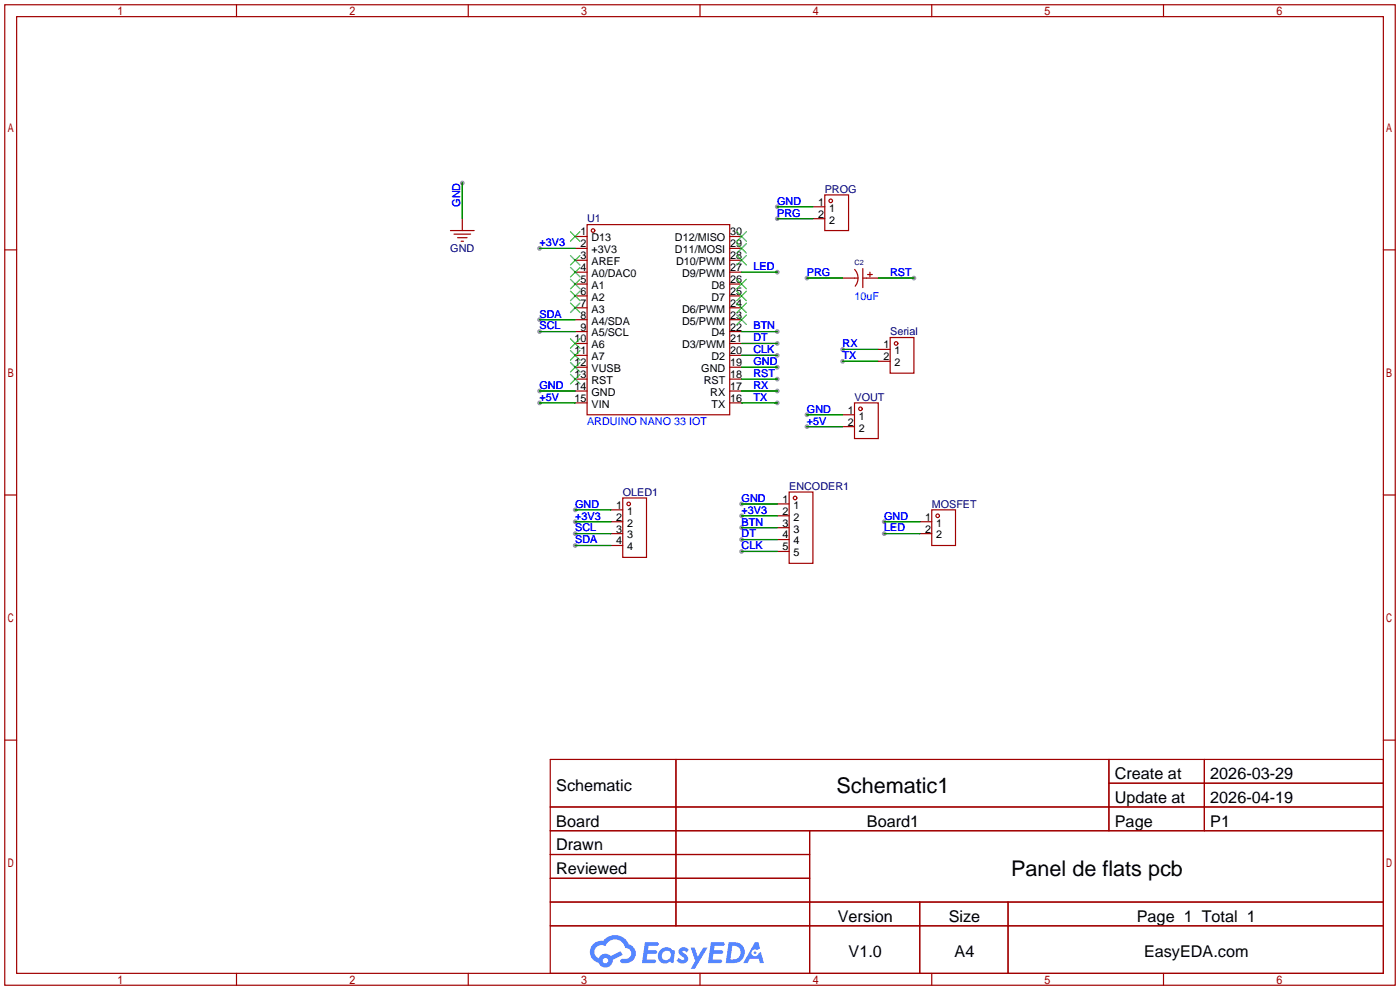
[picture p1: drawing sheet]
<svg xmlns="http://www.w3.org/2000/svg" width="299mm" height="212mm" viewBox="0 0 299 212" stroke-linecap="round" stroke-linejoin="round" font-family="sans-serif">
<g fill="#999">
<circle cx="166.1" cy="81" r=".51"/>
<circle cx="115.3" cy="53.1" r=".51"/>
<circle cx="122.9" cy="111.5" r=".51"/>
<circle cx="158.5" cy="110.2" r=".51"/>
<circle cx="115.3" cy="86.1" r=".51"/>
<circle cx="115.3" cy="83.6" r=".51"/>
<circle cx="122.9" cy="109" r=".51"/>
<circle cx="158.5" cy="107.7" r=".51"/>
<circle cx="189" cy="111.5" r=".51"/>
<circle cx="166.1" cy="58.2" r=".51"/>
<circle cx="189" cy="114" r=".51"/>
<circle cx="115.3" cy="70.9" r=".51"/>
<circle cx="122.9" cy="114" r=".51"/>
<circle cx="115.3" cy="68.3" r=".51"/>
<circle cx="122.9" cy="116.6" r=".51"/>
<circle cx="166.1" cy="70.9" r=".51"/>
<circle cx="158.5" cy="112.8" r=".51"/>
<circle cx="158.5" cy="115.3" r=".51"/>
<circle cx="166.1" cy="73.4" r=".51"/>
<circle cx="158.5" cy="117.9" r=".51"/>
<circle cx="166.1" cy="75.9" r=".51"/>
<circle cx="166.1" cy="78.5" r=".51"/>
<circle cx="180.1" cy="77.2" r=".51"/>
<circle cx="180.1" cy="74.7" r=".51"/>
<circle cx="166.1" cy="83.6" r=".51"/>
<circle cx="166.1" cy="86.1" r=".51"/>
<circle cx="166.1" cy="44.2" r=".51"/>
<circle cx="166.1" cy="46.7" r=".51"/>
<circle cx="98.8" cy="39.1" r=".51"/>
<circle cx="172.5" cy="88.6" r=".51"/>
<circle cx="172.5" cy="91.2" r=".51"/>
<circle cx="172.5" cy="59.4" r=".51"/>
<circle cx="195.3" cy="59.4" r=".51"/>
</g>
<g fill="none" stroke="#a10000" stroke-width=".25">
<path d="M1 1h297.2v209.6h-297.2zM3.6 3.6h292.1v204.4h-292.1zM50.5 1v2.6M100.1 1v2.6M149.6 1v2.6M199.1 1v2.6M248.7 1v2.6M1 53.4h2.6M295.7 53.4h2.5M1 105.8h2.6M295.7 105.8h2.5M1 158.2h2.6"/>
<path d="M295.7 158.2h2.5M117.6 162.3h178.1v45.7h-178.1zM117.6 172.5h178.1M117.6 177.5h178.1M144.5 162.3v35.6M173 177.5v30.5M237 162.3v15.2M237 167.4h58.7M257.4 162.3v15.2M117.6 182.6h55.4M117.6 192.8h178.1M117.6 187.7h55.4"/>
<path d="M117.6 197.9h178.1M196.6 192.8v15.2M215.4 192.8v15.2M50.5 208v2.6M100.1 208v2.6M149.6 208v2.6M199.1 208v2.6M248.7 208v2.6"/>
</g>
<g fill="#5487ff">
<path d="M145.3 202.7a1.3 1.3 0 0 1 1.9 .3l-.4 .6a.54 .54 0 0 0-.9-.2l.1 .2a1.34 1.34 0 0 1 .9 1.8 1.47 1.47 0 0 1-2.3-.1l.5-.6 .8 .5a.31 .31 0 0 0 .4-.3 .31 .31 0 0 0-.3-.4 1.12 1.12 0 0 1-.7-1.8z"/>
<path d="M147.6 202.5h.9l.6 2 1.2-2h.9l-2.7 4.6h-.9l1-1.7z"/>
<path d="M137.8 201.4h1.7a1.31 1.31 0 0 1 1.2 .2 .4 .4 0 0 1-.3 .5l-1.8 .1-.1 .9h1.6a.4 .4 0 0 1 .4 .4 .4 .4 0 0 1-.5 .4h-1.6l-.2 1.2h1.4a.46 .46 0 0 1 .5 0 .46 .46 0 0 1 .1 .5l-.4 .2h-2.6z"/>
<path d="M151.9 201.4h1.7a1.32 1.32 0 0 1 1.2 .2 .39 .39 0 0 1-.3 .5l-1.8 .1-.1 .9h1.6a.4 .4 0 0 1 .4 .4 .4 .4 0 0 1-.4 .4h-1.7l-.2 1.2h1.4a.46 .46 0 0 1 .5 0 .46 .46 0 0 1 .1 .5l-.4 .2h-2.6z"/>
<path d="M161.3 201.4h.8l.3 1.3-.6 .4a.75 .75 0 0 0-1.1 .3 .75 .75 0 0 0 .5 1 .75 .75 0 0 0 .9-.7l.5-.2 .6 2.3h-.8l-.3-.9h-1.8l-.5 .9h-1z"/>
<path d="M155.7 201.4l-.6 4.4h1.5a2.27 2.27 0 0 0 2.6-2.2 2.27 2.27 0 0 0-2.7-2.2zM156.5 202.1a1.5 1.5 0 0 1 1.8 1.6 1.5 1.5 0 0 1-1.9 1.4h-.3z"/>
<path d="M141.2 203a1.6 1.6 0 0 0-.3 2.3 1.6 1.6 0 0 0 2.3 .2l.7 .3 .3-2.4-.1-.3-.5-.1a1.58 1.58 0 0 0-2.4 0zM141.8 203.5a.98 .98 0 0 1 1.6 .4 .98 .98 0 0 1-1.1 1.3 .94 .94 0 0 1-.9-.7 .94 .94 0 0 1 .4-1z"/>
<path d="M126.8 201.8a2.37 2.37 0 0 0 1.1 4 1.54 1.54 0 0 0 1.8 1 1.54 1.54 0 0 0 1.2-1.6l2.2-1.1-.5-.8-2 1a1.57 1.57 0 0 0-2.7 .5 1.5 1.5 0 0 1-.7-2.1 1.5 1.5 0 0 1 2.2-.5 2.23 2.23 0 0 1 2.3-1.4 2.23 2.23 0 0 1 2 1.8 1.16 1.16 0 0 1 1.2 1.1 1.16 1.16 0 0 1-1.1 1.2h-.7a.47 .47 0 0 0-.5 .4 .47 .47 0 0 0 .4 .5 2.17 2.17 0 0 0 2.5-.9 2.17 2.17 0 0 0-.3-2.7l-.8-.4a3.2 3.2 0 0 0-5.5-.7l-1.1 .1zM128.8 205.3a.6 .6 0 0 1 1.2 0 .6 .6 0 0 1-1.2 0z"/>
<circle cx="161.4" cy="203.6" r=".28"/>
</g>
<g fill="none" stroke="#a10000" stroke-width=".25">
<path d="M96.3 49.3h5M97 50h3.6M97.8 50.8h2M98.6 51.6h.5M98.8 46.7v2.6M122.9 50.5h2.6M122.9 53.1h2.6M122.9 55.6h2.6M122.9 58.2h2.6M125.5 48h30.5v40.6h-30.5zM156 50.5h2.5M156 53.1h2.5"/>
<path d="M156 55.6h2.5M156 58.2h2.5M173.7 44.2h2.6M173.7 46.7h2.6M176.3 41.7h5.1v7.6h-5.1zM180.1 59.4h3.3M182.7 57.6a2.74 2.74 0 0 1 .1 3.6M184.4 57.4v4.1M184.4 59.4h3.3M185.4 58.7h1M185.9 58.2v1M122.9 60.7h2.6"/>
<path d="M122.9 63.2h2.6M122.9 65.8h2.6M122.9 68.3h2.6M122.9 70.9h2.6M122.9 73.4h2.6M122.9 75.9h2.6M122.9 78.5h2.6M156 60.7h2.5M156 63.2h2.5M156 65.8h2.5M156 68.3h2.5M156 70.9h2.5"/>
<path d="M156 73.4h2.5M156 75.9h2.5M156 78.5h2.5M187.7 74.7h2.5M187.7 77.2h2.5M190.2 72.1h5.1v7.7h-5.1zM122.9 81h2.6M122.9 83.6h2.6M122.9 86.1h2.6M156 81h2.5M156 83.6h2.5M156 86.1h2.5"/>
<path d="M180.1 88.6h2.5M180.1 91.2h2.5M182.6 86.1h5.1v7.6h-5.1zM130.6 109h2.5M130.6 111.5h2.5M130.6 114h2.5M130.6 116.6h2.5M133.1 106.4h5.1v12.7h-5.1zM166.1 107.7h2.6M166.1 110.2h2.6M166.1 112.8h2.6M166.1 115.3h2.6"/>
<path d="M166.1 117.9h2.6M168.7 105.2h5v15.2h-5zM196.6 111.5h2.5M196.6 114h2.5M199.1 109h5.1v7.6h-5.1z"/>
<circle cx="126.7" cy="49.3" r=".38"/>
<circle cx="177.5" cy="42.9" r=".38"/>
<circle cx="191.5" cy="73.4" r=".38"/>
<circle cx="183.9" cy="87.4" r=".38"/>
<circle cx="134.4" cy="107.7" r=".38"/>
<circle cx="169.9" cy="106.4" r=".38"/>
<circle cx="200.4" cy="110.2" r=".38"/>
</g>
<g fill="none" stroke="#3c3" stroke-width=".25">
<path d="M121.9 49.5l2.1 2.1M121.9 54.6l2.1 2M121.9 57.2l2.1 2M121.9 59.7l2.1 2M124 49.5l-2.1 2.1M124 54.6l-2.1 2M124 57.2l-2.1 2M124 59.7l-2.1 2M157.5 59.7l2 2M157.5 54.6l2 2M157.5 52.1l2 2M157.5 49.5l2 2.1"/>
<path d="M159.5 59.7l-2 2M159.5 54.6l-2 2M159.5 52.1l-2 2M159.5 49.5l-2 2.1M121.9 62.2l2.1 2.1M121.9 64.8l2.1 2M121.9 72.4l2.1 2M121.9 74.9l2.1 2.1M121.9 77.5l2.1 2M124 62.2l-2.1 2.1M124 64.8l-2.1 2M124 72.4l-2.1 2"/>
<path d="M124 74.9l-2.1 2.1M124 77.5l-2.1 2M157.5 67.3l2 2M157.5 64.8l2 2M157.5 62.2l2 2.1M159.5 67.3l-2 2M159.5 64.8l-2 2M159.5 62.2l-2 2.1M121.9 80l2.1 2M124 80l-2.1 2"/>
</g>
<g fill="none" stroke="#008700" stroke-width=".25">
<path d="M98.8 39.1v7.6M115.3 53.1h7.6M158.5 58.2h7.6M166.1 44.2h7.6M166.1 46.7h7.6M172.5 59.4h7.6M187.7 59.4h7.6M115.3 70.9h7.6M115.3 68.3h7.6M158.5 70.9h7.6M158.5 73.4h7.6M158.5 75.9h7.6"/>
<path d="M158.5 78.5h7.6M180.1 77.2h7.6M180.1 74.7h7.6M115.3 86.1h7.6M115.3 83.6h7.6M158.5 81h7.6M158.5 86.1h7.6M158.5 83.6h7.6M172.5 88.6h7.6M172.5 91.2h7.6M122.9 111.5h7.7M122.9 109h7.7"/>
<path d="M122.9 114h7.7M122.9 116.6h7.7M158.5 110.2h7.6M158.5 107.7h7.6M158.5 112.8h7.6M158.5 115.3h7.6M158.5 117.9h7.6M189 111.5h7.6M189 114h7.6"/>
</g>
<g font-size="4.6">
<text x="178.8" y="169.4">Schematic1</text>
<text x="216.1" y="187.2">Panel de flats pcb</text>
</g>
<g font-size="3.5">
<text x="238.3" y="166.5">Create at</text>
<text x="258.7" y="166.5">2026-03-29</text>
<text x="118.9" y="169.1">Schematic</text>
<text x="238.3" y="171.6">Update at</text>
<text x="258.7" y="171.6">2026-04-19</text>
<text x="118.9" y="176.7">Board</text>
<text x="185.3" y="176.7">Board1</text>
<text x="238.3" y="176.7">Page</text>
<text x="258.7" y="176.7">P1</text>
<text x="118.9" y="181.8">Drawn</text>
<text x="118.9" y="186.8">Reviewed</text>
<text x="179.1" y="197">Version</text>
<text x="202.8" y="197">Size</text>
<text x="243" y="197">Page 1 Total 1</text>
<text x="181.4" y="204.6">V1.0</text>
<text x="204" y="204.6">A4</text>
<text x="244.5" y="204.6">EasyEDA.com</text>
</g>
<g font-size="2.3" fill="#000080">
<text x="176.3" y="41.2">PROG</text>
<text x="125.5" y="47.5">U1</text>
<text x="96.2" y="53.9">GND</text>
<text x="190.2" y="71.7">Serial</text>
<text x="182.6" y="85.6">VOUT</text>
<text x="133.1" y="106">OLED1</text>
<text x="168.7" y="104.7">ENCODER1</text>
<text x="199.1" y="108.5">MOSFET</text>
</g>
<g font-size="2.3" fill="#00f">
<text x="98.3" y="44.2" transform="rotate(-90 98.3 44.2)">GND</text>
<text x="166.1" y="43.7">GND</text>
<text x="166.1" y="46.3">PRG</text>
<text x="115.3" y="52.6">+3V3</text>
<text x="161" y="57.7">LED</text>
<text x="172.5" y="59">PRG</text>
<text x="190.2" y="59">RST</text>
<text x="182.6" y="64.1">10uF</text>
<text x="115.3" y="70.4">SCL</text>
<text x="115.3" y="67.9">SDA</text>
<text x="161" y="70.4">BTN</text>
<text x="161" y="72.9">DT</text>
<text x="161" y="75.5">CLK</text>
<text x="180.1" y="76.8">TX</text>
<text x="180.1" y="74.2">RX</text>
<text x="115.3" y="83.1">GND</text>
<text x="161" y="80.6">RST</text>
<text x="161" y="78">GND</text>
<text x="161" y="83.1">RX</text>
<text x="115.3" y="85.6">+5V</text>
<text x="161" y="85.6">TX</text>
<text x="172.5" y="88.2">GND</text>
<text x="125.5" y="90.7">ARDUINO NANO 33 IOT</text>
<text x="172.5" y="90.7">+5V</text>
<text x="158.5" y="107.2">GND</text>
<text x="122.9" y="111">+3V3</text>
<text x="122.9" y="108.5">GND</text>
<text x="122.9" y="113.6">SCL</text>
<text x="158.5" y="109.8">+3V3</text>
<text x="158.5" y="112.3">BTN</text>
<text x="189" y="111">GND</text>
<text x="189" y="113.6">LED</text>
<text x="122.9" y="116.1">SDA</text>
<text x="158.5" y="114.9">DT</text>
<text x="158.5" y="117.4">CLK</text>
</g>
<g font-size="2.3">
<text x="174.9" y="44">1</text>
<text x="174.9" y="46.5">2</text>
<text x="177.2" y="45.2">1</text>
<text x="177.2" y="47.8">2</text>
<text x="124.1" y="50.3">1</text>
<text x="124.1" y="52.9">2</text>
<text x="126.4" y="51.6">D13</text>
<text x="144.2" y="51.6">D12/MISO</text>
<text x="156.1" y="52.9">29</text>
<text x="156.1" y="50.3">30</text>
<text x="124.1" y="55.4">3</text>
<text x="124.1" y="57.9">4</text>
<text x="126.4" y="54.1">+3V3</text>
<text x="126.4" y="56.7">AREF</text>
<text x="126.4" y="59.2">A0/DAC0</text>
<text x="144.2" y="54.1">D11/MOSI</text>
<text x="144.5" y="56.7">D10/PWM</text>
<text x="145.8" y="59.2">D9/PWM</text>
<text x="156.1" y="57.9">27</text>
<text x="156.1" y="55.4">28</text>
<text x="124.1" y="60.5">5</text>
<text x="124.1" y="63">6</text>
<text x="124.1" y="65.6">7</text>
<text x="126.4" y="61.7">A1</text>
<text x="126.4" y="64.3">A2</text>
<text x="152.1" y="64.3">D7</text>
<text x="152.1" y="61.7">D8</text>
<text x="156.1" y="65.6">24</text>
<text x="156.1" y="63">25</text>
<text x="156.1" y="60.5">26</text>
<text x="124.1" y="68.1">8</text>
<text x="124.1" y="70.6">9</text>
<text x="126.4" y="66.8">A3</text>
<text x="126.4" y="69.4">A4/SDA</text>
<text x="126.4" y="71.9">A5/SCL</text>
<text x="145.8" y="69.4">D5/PWM</text>
<text x="145.8" y="66.8">D6/PWM</text>
<text x="152.1" y="71.9">D4</text>
<text x="156.1" y="70.6">22</text>
<text x="156.1" y="68.1">23</text>
<text x="122.8" y="73.2">10</text>
<text x="122.8" y="75.7">11</text>
<text x="126.4" y="74.4">A6</text>
<text x="126.4" y="77">A7</text>
<text x="145.8" y="74.4">D3/PWM</text>
<text x="152.1" y="77">D2</text>
<text x="156.1" y="75.7">20</text>
<text x="156.1" y="73.2">21</text>
<text x="188.8" y="74.4">1</text>
<text x="188.8" y="77">2</text>
<text x="191.2" y="75.7">1</text>
<text x="122.8" y="78.3">12</text>
<text x="122.8" y="80.8">13</text>
<text x="122.8" y="83.3">14</text>
<text x="126.4" y="79.5">VUSB</text>
<text x="126.4" y="82.1">RST</text>
<text x="149.9" y="79.5">GND</text>
<text x="150.4" y="82.1">RST</text>
<text x="156.1" y="83.3">17</text>
<text x="156.1" y="80.8">18</text>
<text x="156.1" y="78.3">19</text>
<text x="191.2" y="78.3">2</text>
<text x="122.8" y="85.9">15</text>
<text x="126.4" y="84.6">GND</text>
<text x="126.4" y="87.1">VIN</text>
<text x="151.8" y="84.6">RX</text>
<text x="152.1" y="87.1">TX</text>
<text x="156.1" y="85.9">16</text>
<text x="181.2" y="88.4">1</text>
<text x="183.6" y="89.7">1</text>
<text x="181.2" y="91">2</text>
<text x="183.6" y="92.2">2</text>
<text x="167.2" y="107.5">1</text>
<text x="131.7" y="108.7">1</text>
<text x="131.7" y="111.3">2</text>
<text x="131.7" y="113.8">3</text>
<text x="134" y="110">1</text>
<text x="134" y="112.5">2</text>
<text x="167.2" y="110">2</text>
<text x="167.2" y="112.5">3</text>
<text x="169.6" y="108.7">1</text>
<text x="169.6" y="111.3">2</text>
<text x="169.6" y="113.8">3</text>
<text x="197.7" y="111.3">1</text>
<text x="197.7" y="113.8">2</text>
<text x="200.1" y="112.5">1</text>
<text x="131.7" y="116.4">4</text>
<text x="134" y="115.1">3</text>
<text x="134" y="117.6">4</text>
<text x="167.2" y="115.1">4</text>
<text x="167.2" y="117.6">5</text>
<text x="169.6" y="116.4">4</text>
<text x="169.6" y="118.9">5</text>
<text x="200.1" y="115.1">2</text>
</g>
<text font-size="1.6" fill="#000080" x="182.6" y="56.6">C2</text>
</svg>
